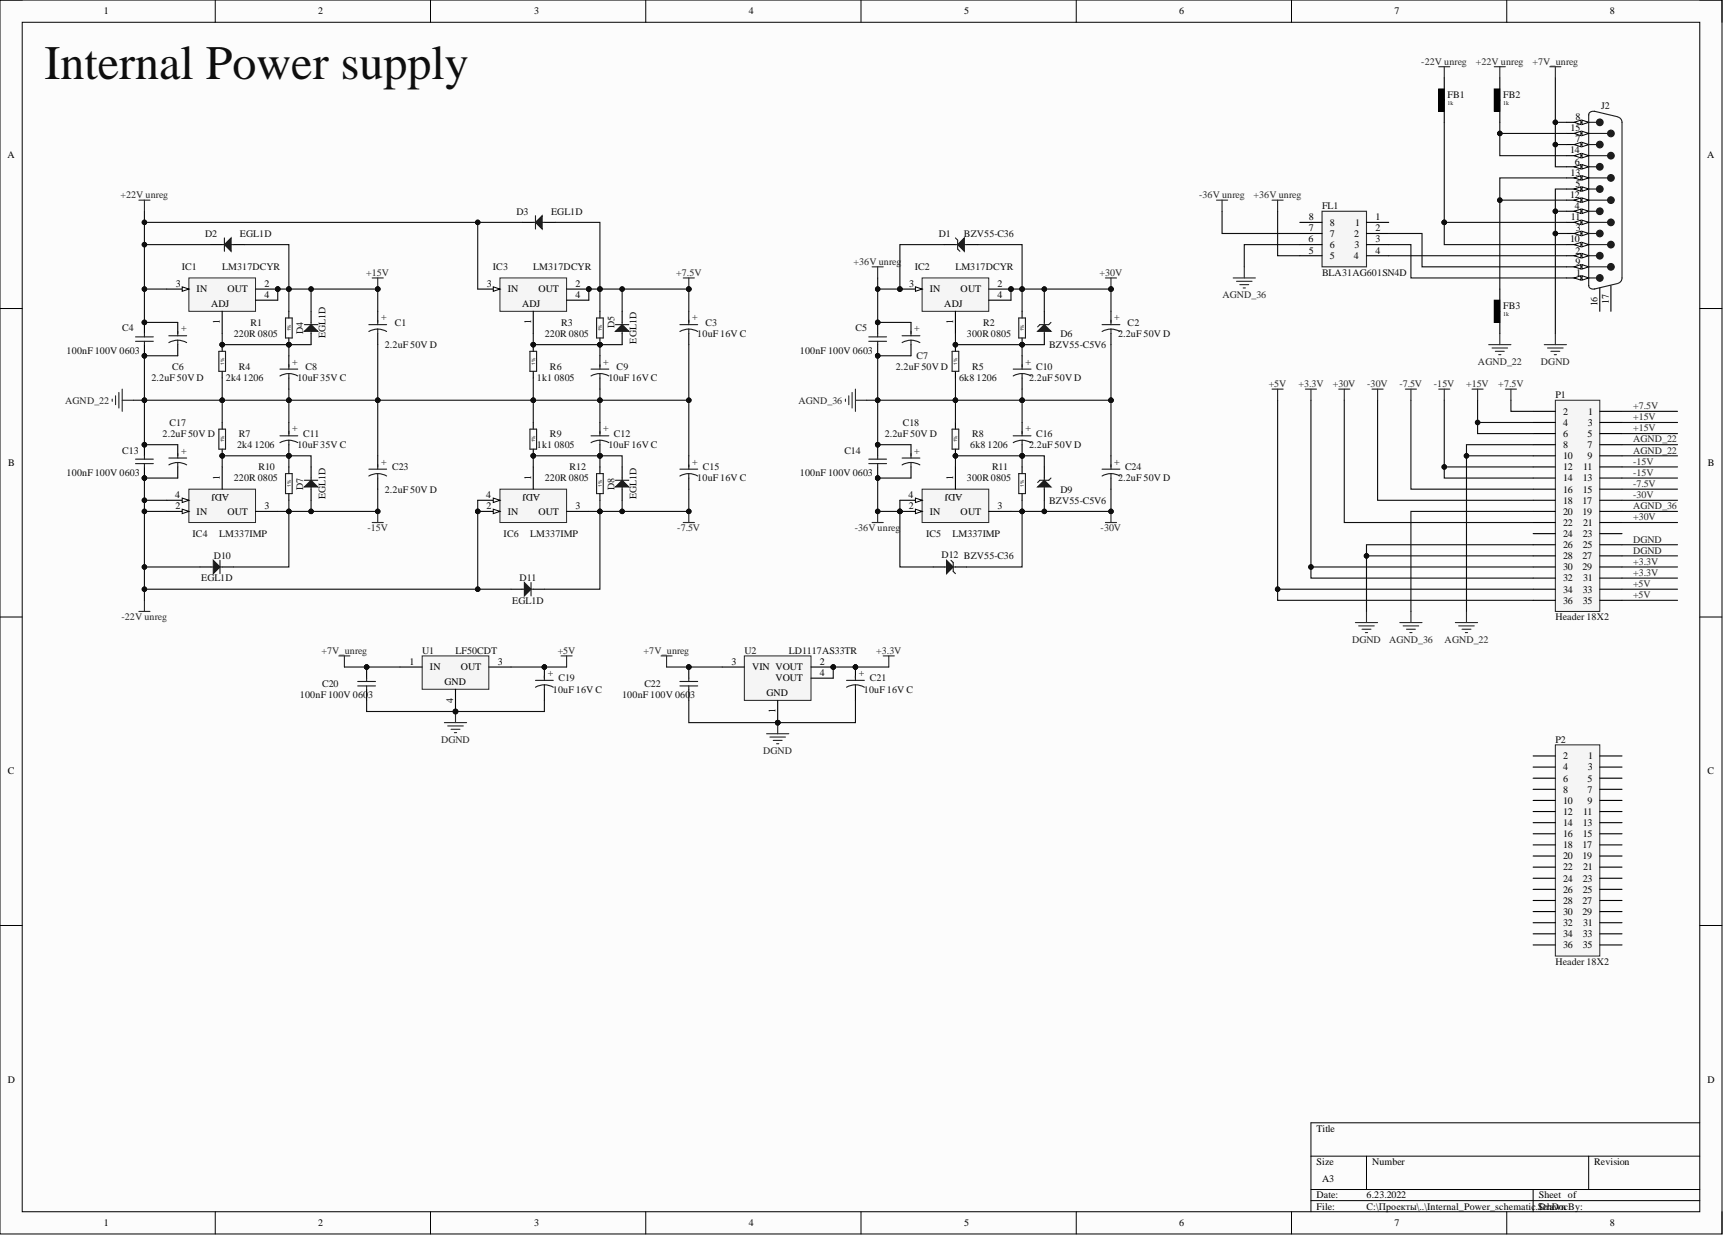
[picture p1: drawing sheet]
# Altium project Internal Power board.PrjPcb
1 sheet, 63 parts. Net scope: global (net labels, ports and power ports of the same name join across sheets).
Board file: Internal_Power_PCB.PcbDoc

## Sheet Internal_Power_schematic.SchDoc
size A3

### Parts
C1  2.2uF 50V D  [CAPMP7343X310N]
C2  2.2uF 50V D  [CAPMP7343X310N]
C3  10uF 16V C  [CAPMP6032X280N]
C4  100nF 100V 0603  [1608[0603]_CAP]
C5  100nF 100V 0603  [1608[0603]_CAP]
C6  2.2uF 50V D  [CAPMP7343X310N]
C7  2.2uF 50V D  [CAPMP7343X310N]
C8  10uF 35V C  [CAPMP6032X280N]
C9  10uF 16V C  [CAPMP6032X280N]
C10  2.2uF 50V D  [CAPMP7343X310N]
C11  10uF 35V C  [CAPMP6032X280N]
C12  10uF 16V C  [CAPMP6032X280N]
C13  100nF 100V 0603  [1608[0603]_CAP]
C14  100nF 100V 0603  [1608[0603]_CAP]
C15  10uF 16V C  [CAPMP6032X280N]
C16  2.2uF 50V D  [CAPMP7343X310N]
C17  2.2uF 50V D  [CAPMP7343X310N]
C18  2.2uF 50V D  [CAPMP7343X310N]
C19  10uF 16V C  [CAPMP6032X280N]
C20  100nF 100V 0603  [1608[0603]_CAP]
C21  10uF 16V C  [CAPMP6032X280N]
C22  100nF 100V 0603  [1608[0603]_CAP]
C23  2.2uF 50V D  [CAPMP7343X310N]
C24  2.2uF 50V D  [CAPMP7343X310N]
D1  BZV55-C36  [DIOMELF3515N]
D2  EGL1D  [DIOMELF3515N]
D3  EGL1D  [DIOMELF3515N]
D4  EGL1D  [DIOMELF3515N]
D5  EGL1D  [DIOMELF3515N]
D6  BZV55-C5V6  [DIOMELF3515N]
D7  EGL1D  [DIOMELF3515N]
D8  EGL1D  [DIOMELF3515N]
D9  BZV55-C5V6  [DIOMELF3515N]
D10  EGL1D  [DIOMELF3515N]
D11  EGL1D  [DIOMELF3515N]
D12  BZV55-C36  [DIOMELF3515N]
FB1  1k  [FB1206]
FB2  1k  [FB1206]
FB3  1k  [FB1206]
FL1  BLA31AG601SN4D  [BLA31AG102SN4D]
IC1  LM317DCYR  [SOT230P700X180-4N]
IC2  LM317DCYR  [SOT230P700X180-4N]
IC3  LM317DCYR  [SOT230P700X180-4N]
IC4  LM337IMP  [SOT230P700X180-4N]
IC5  LM337IMP  [SOT230P700X180-4N]
IC6  LM337IMP  [SOT230P700X180-4N]
J2  D-Sub  [DB15_PCB_AL;UMINIUM]  (value not drawn)
P1  Header 18X2  [18x2 header aluminium]
P2  Header 18X2  [18x2 header aluminium]
R1  220R 0805  [RESC2012X60N]
R2  300R 0805  [RESC2012X60N]
R3  220R 0805  [RESC2012X60N]
R4  2k4 1206  [RESC3216X65N]
R5  6k8 1206  [RESC3216X65N]
R6  1k1 0805  [RESC2012X60N]
R7  2k4 1206  [RESC3216X65N]
R8  6k8 1206  [RESC3216X65N]
R9  1k1 0805  [RESC2012X60N]
R10  220R 0805  [RESC2012X60N]
R11  300R 0805  [RESC2012X60N]
R12  220R 0805  [RESC2012X60N]
U1  LF50CDT  [TO-252]
U2  LD1117AS33TR  [SOT-223_N]

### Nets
+3.3V: C21.1 P1.29 P1.30 P1.31 P1.32 U2.2(VOUT) U2.4(VOUT)
+5V: C19.1 P1.33 P1.34 P1.35 P1.36 U1.3(OUT)
+7.5V: C3.1 D3.2(A) D5.1(C) IC3.2(OUT) IC3.4(OUT) P1.1 P1.2 R3.2
+7V_unreg: C20.1 C22.1 J2.6 J2.7 J2.8 U1.1(IN) U2.3(VIN)
+15V: C1.1 D2.2(A) D4.1(C) IC1.2(OUT) IC1.4(OUT) P1.3 P1.4 P1.5 P1.6 R1.2
+22V unreg: C4.1 C6.1 D2.1(C) D3.1(C) FB2.2 IC1.3(IN) IC3.3(IN)
+30V: C2.1 D1.2(A) D6.1(C) IC2.2(OUT) IC2.4(OUT) P1.21 P1.22 R2.2
+36V unreg: C5.1 C7.1 D1.1(C) FL1.5 IC2.3(IN)
-7.5V: C15.2 D8.2(A) D11.1(C) IC6.3(OUT) P1.15 P1.16 R12.1
-15V: C23.2 D7.2(A) D10.1(C) IC4.3(OUT) P1.11 P1.12 P1.13 P1.14 R10.1
-22V unreg: C13.2 C17.2 D10.2(A) D11.2(A) FB1.2 IC4.2(IN) IC4.4(IN) IC6.2(IN) IC6.4(IN)
-30V: C24.2 D9.2(A) D12.1(C) IC5.3(OUT) P1.17 P1.18 R11.1
-36V unreg: C14.2 C18.2 D12.2(A) FL1.7 IC5.2(IN) IC5.4(IN)
AGND_22: C1.2 C3.2 C4.2 C6.2 C8.2 C9.2 C11.1 C12.1 C13.1 C15.1 C17.1 C23.1 FB3.1 P1.7 P1.8 P1.9 P1.10 R4.1 R6.1 R7.2 R9.2
AGND_36: C2.2 C5.2 C7.2 C10.2 C14.1 C16.1 C18.1 C24.1 FL1.6 P1.19 P1.20 R5.1 R8.2
DGND: C19.2 C20.2 C21.2 C22.2 J2.3 J2.4 J2.5 P1.25 P1.26 P1.27 P1.28 U1.4(GND) U2.1(GND)
NetC8_1: C8.1 D4.2(A) IC1.1(ADJ) R1.1 R4.2
NetC9_1: C9.1 D5.2(A) IC3.1(ADJ) R3.1 R6.2
NetC10_1: C10.1 D6.2(A) IC2.1(ADJ) R2.1 R5.2
NetC11_2: C11.2 D7.1(C) IC4.1(ADJ) R7.1 R10.2
NetC12_2: C12.2 D8.1(C) IC6.1(ADJ) R9.1 R12.2
NetC16_2: C16.2 D9.1(C) IC5.1(ADJ) R8.1 R11.2
NetFB1_1: FB1.1 J2.10 J2.11
NetFB2_1: FB2.1 J2.14 J2.15
NetFB3_2: FB3.2 J2.12 J2.13
NetFL1_2: FL1.2 J2.9
NetFL1_3: FL1.3 J2.1
NetFL1_4: FL1.4 J2.2

Not connected (* = marked no-connect by the designer): FL1 1 8; J2 16 17; P1 23 24; P2 1 2 3 4 5 6 7 8 9 10 11 12 13 14 15 16 17 18 19 20 21 22 23 24 25 26 27 28 29 30 31 32 33 34 35 36

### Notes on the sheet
- Internal Power supply
